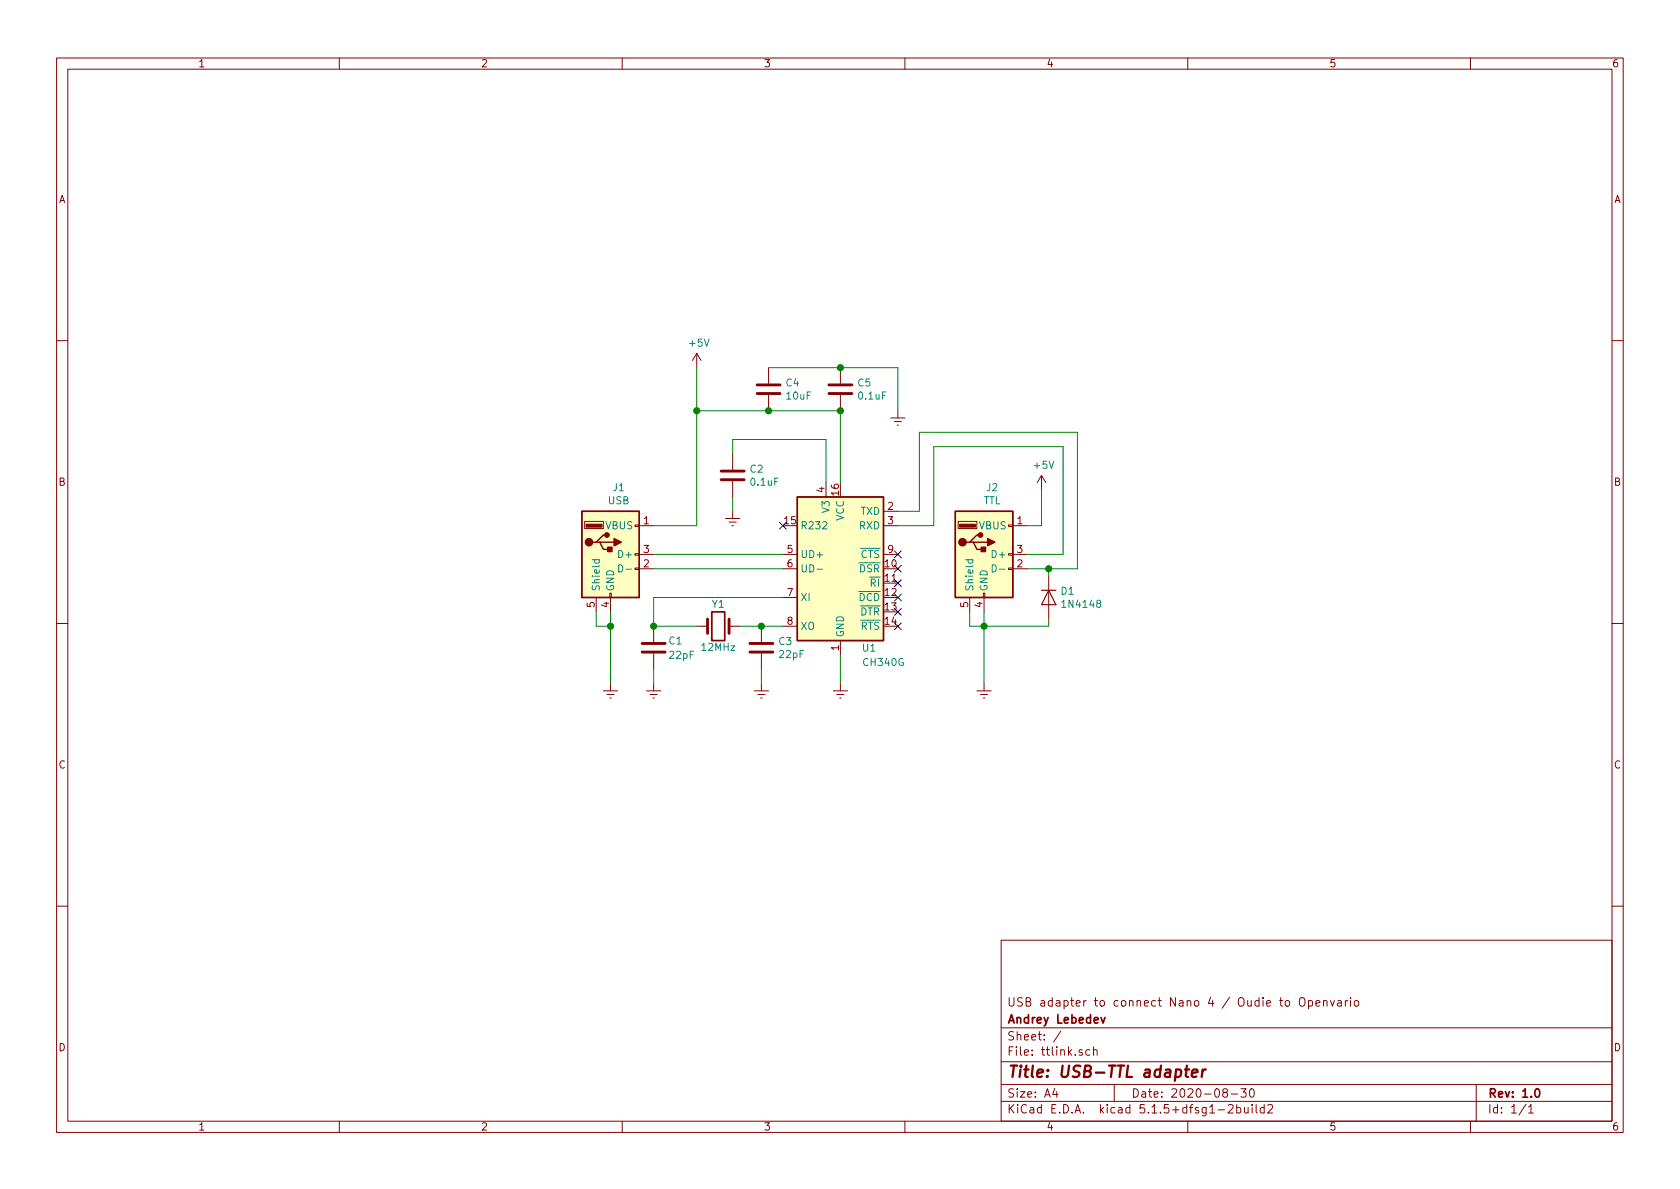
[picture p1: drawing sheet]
EESchema Schematic File Version 4
EELAYER 30 0
EELAYER END
$Descr A4 11693 8268
encoding utf-8
Sheet 1 1
Title "USB-TTL adapter"
Date "2020-08-30"
Rev "1.0"
Comp "Andrey Lebedev"
Comment1 "USB adapter to connect Nano 4 / Oudie to Openvario"
Comment2 ""
Comment3 ""
Comment4 ""
$EndDescr
$Comp
L Interface_USB:CH340G U1
U 1 1
P 5850 3950
F 0 "U1" H 6050 3400 50  0000 C CNN
F 1 "CH340G" H 6150 3300 50  0000 C CNN
F 2 "Package_SO:SOIC-16_3.9x9.9mm_P1.27mm" H 5900 3400 50  0001 L CNN
F 3 "http://www.datasheet5.com/pdf-local-2195953" H 5500 4750 50  0001 C CNN
	1    5850 3950
	1    0    0    -1  
$EndComp
$Comp
L Device:Crystal Y1
U 1 1
P 5000 4350
F 0 "Y1" H 5000 4200 50  0000 C CNN
F 1 "12MHz" H 5000 4500 50  0000 C CNN
F 2 "Crystal:Crystal_HC49-4H_Vertical" H 5000 4350 50  0001 C CNN
F 3 "~" H 5000 4350 50  0001 C CNN
	1    5000 4350
	-1   0    0    1   
$EndComp
$Comp
L Connector:USB_A J2
U 1 1
P 6850 3850
F 0 "J2" H 6907 4317 50  0000 C CNN
F 1 "TTL" H 6907 4226 50  0000 C CNN
F 2 "Connector_USB:USB_A_Stewart_SS-52100-001_Horizontal" H 7000 3800 50  0001 C CNN
F 3 " ~" H 7000 3800 50  0001 C CNN
	1    6850 3850
	1    0    0    -1  
$EndComp
$Comp
L Connector:USB_A J1
U 1 1
P 4250 3850
F 0 "J1" H 4307 4317 50  0000 C CNN
F 1 "USB" H 4307 4226 50  0000 C CNN
F 2 "ttlink:USB2_A_Plug_Horizontal" H 4400 3800 50  0001 C CNN
F 3 " ~" H 4400 3800 50  0001 C CNN
	1    4250 3850
	1    0    0    -1  
$EndComp
$Comp
L Device:C C1
U 1 1
P 4550 4500
F 0 "C1" H 4650 4550 50  0000 L CNN
F 1 "22pF" H 4650 4450 50  0000 L CNN
F 2 "Capacitor_SMD:C_0603_1608Metric_Pad1.05x0.95mm_HandSolder" H 4588 4350 50  0001 C CNN
F 3 "~" H 4550 4500 50  0001 C CNN
	1    4550 4500
	1    0    0    -1  
$EndComp
$Comp
L Device:C C3
U 1 1
P 5300 4500
F 0 "C3" H 5415 4546 50  0000 L CNN
F 1 "22pF" H 5415 4455 50  0000 L CNN
F 2 "Capacitor_SMD:C_0603_1608Metric_Pad1.05x0.95mm_HandSolder" H 5338 4350 50  0001 C CNN
F 3 "~" H 5300 4500 50  0001 C CNN
	1    5300 4500
	1    0    0    -1  
$EndComp
$Comp
L Device:C C2
U 1 1
P 5100 3300
F 0 "C2" H 5215 3346 50  0000 L CNN
F 1 "0.1uF" H 5215 3255 50  0000 L CNN
F 2 "Capacitor_SMD:C_0805_2012Metric_Pad1.15x1.40mm_HandSolder" H 5138 3150 50  0001 C CNN
F 3 "~" H 5100 3300 50  0001 C CNN
	1    5100 3300
	1    0    0    -1  
$EndComp
$Comp
L Device:C C4
U 1 1
P 5350 2700
F 0 "C4" H 5465 2746 50  0000 L CNN
F 1 "10uF" H 5465 2655 50  0000 L CNN
F 2 "Capacitor_SMD:C_1206_3216Metric_Pad1.42x1.75mm_HandSolder" H 5388 2550 50  0001 C CNN
F 3 "~" H 5350 2700 50  0001 C CNN
	1    5350 2700
	1    0    0    -1  
$EndComp
Wire Wire Line
	4550 3850 5450 3850
Wire Wire Line
	4550 3950 5450 3950
Wire Wire Line
	6250 3550 6400 3550
Wire Wire Line
	6400 3550 6400 3000
Wire Wire Line
	6400 3000 7500 3000
Wire Wire Line
	7500 3000 7500 3950
Wire Wire Line
	7500 3950 7300 3950
Wire Wire Line
	7150 3850 7400 3850
Wire Wire Line
	7400 3850 7400 3100
Wire Wire Line
	7400 3100 6500 3100
Wire Wire Line
	6500 3100 6500 3650
Wire Wire Line
	6500 3650 6250 3650
$Comp
L Device:C C5
U 1 1
P 5850 2700
F 0 "C5" H 5965 2746 50  0000 L CNN
F 1 "0.1uF" H 5965 2655 50  0000 L CNN
F 2 "Capacitor_SMD:C_0805_2012Metric_Pad1.15x1.40mm_HandSolder" H 5888 2550 50  0001 C CNN
F 3 "~" H 5850 2700 50  0001 C CNN
	1    5850 2700
	1    0    0    -1  
$EndComp
Wire Wire Line
	5100 3450 5100 3550
Wire Wire Line
	5750 3350 5750 3050
Wire Wire Line
	5750 3050 5100 3050
Wire Wire Line
	5100 3050 5100 3150
Wire Wire Line
	4550 3650 4850 3650
Wire Wire Line
	4850 3650 4850 2850
Wire Wire Line
	4850 2850 5350 2850
Wire Wire Line
	5850 2850 5850 3350
Connection ~ 5350 2850
Wire Wire Line
	5350 2850 5850 2850
Connection ~ 5850 2850
$Comp
L power:Earth #PWR07
U 1 1
P 6250 2850
F 0 "#PWR07" H 6250 2600 50  0001 C CNN
F 1 "Earth" H 6250 2700 50  0001 C CNN
F 2 "" H 6250 2850 50  0001 C CNN
F 3 "~" H 6250 2850 50  0001 C CNN
	1    6250 2850
	1    0    0    -1  
$EndComp
Wire Wire Line
	5350 2550 5850 2550
Wire Wire Line
	6250 2550 6250 2850
Connection ~ 5850 2550
Wire Wire Line
	5850 2550 6250 2550
Wire Wire Line
	5450 4350 5300 4350
Wire Wire Line
	4850 4350 4550 4350
Wire Wire Line
	4550 4350 4550 4150
Wire Wire Line
	4550 4150 5450 4150
Connection ~ 4550 4350
Connection ~ 5300 4350
Wire Wire Line
	5300 4350 5150 4350
$Comp
L power:Earth #PWR05
U 1 1
P 5300 4750
F 0 "#PWR05" H 5300 4500 50  0001 C CNN
F 1 "Earth" H 5300 4600 50  0001 C CNN
F 2 "" H 5300 4750 50  0001 C CNN
F 3 "~" H 5300 4750 50  0001 C CNN
	1    5300 4750
	1    0    0    -1  
$EndComp
$Comp
L power:Earth #PWR02
U 1 1
P 4550 4750
F 0 "#PWR02" H 4550 4500 50  0001 C CNN
F 1 "Earth" H 4550 4600 50  0001 C CNN
F 2 "" H 4550 4750 50  0001 C CNN
F 3 "~" H 4550 4750 50  0001 C CNN
	1    4550 4750
	1    0    0    -1  
$EndComp
Wire Wire Line
	4550 4650 4550 4750
Wire Wire Line
	5300 4650 5300 4750
$Comp
L power:Earth #PWR06
U 1 1
P 5850 4750
F 0 "#PWR06" H 5850 4500 50  0001 C CNN
F 1 "Earth" H 5850 4600 50  0001 C CNN
F 2 "" H 5850 4750 50  0001 C CNN
F 3 "~" H 5850 4750 50  0001 C CNN
	1    5850 4750
	1    0    0    -1  
$EndComp
Wire Wire Line
	5850 4550 5850 4750
$Comp
L power:Earth #PWR01
U 1 1
P 4250 4750
F 0 "#PWR01" H 4250 4500 50  0001 C CNN
F 1 "Earth" H 4250 4600 50  0001 C CNN
F 2 "" H 4250 4750 50  0001 C CNN
F 3 "~" H 4250 4750 50  0001 C CNN
	1    4250 4750
	1    0    0    -1  
$EndComp
$Comp
L power:Earth #PWR08
U 1 1
P 6850 4750
F 0 "#PWR08" H 6850 4500 50  0001 C CNN
F 1 "Earth" H 6850 4600 50  0001 C CNN
F 2 "" H 6850 4750 50  0001 C CNN
F 3 "~" H 6850 4750 50  0001 C CNN
	1    6850 4750
	1    0    0    -1  
$EndComp
Wire Wire Line
	4250 4250 4250 4350
Wire Wire Line
	4150 4250 4150 4350
Wire Wire Line
	4150 4350 4250 4350
Connection ~ 4250 4350
Wire Wire Line
	4250 4350 4250 4750
Wire Wire Line
	6850 4250 6850 4350
Wire Wire Line
	6750 4250 6750 4350
Wire Wire Line
	6750 4350 6850 4350
Connection ~ 6850 4350
Wire Wire Line
	6850 4350 6850 4750
NoConn ~ 5450 3650
NoConn ~ 6250 3850
NoConn ~ 6250 3950
NoConn ~ 6250 4050
NoConn ~ 6250 4150
NoConn ~ 6250 4250
NoConn ~ 6250 4350
$Comp
L power:+5V #PWR09
U 1 1
P 7250 3400
F 0 "#PWR09" H 7250 3250 50  0001 C CNN
F 1 "+5V" H 7265 3573 50  0000 C CNN
F 2 "" H 7250 3400 50  0001 C CNN
F 3 "" H 7250 3400 50  0001 C CNN
	1    7250 3400
	1    0    0    -1  
$EndComp
Wire Wire Line
	7150 3650 7250 3650
Wire Wire Line
	7250 3650 7250 3400
$Comp
L power:+5V #PWR03
U 1 1
P 4850 2550
F 0 "#PWR03" H 4850 2400 50  0001 C CNN
F 1 "+5V" H 4865 2723 50  0000 C CNN
F 2 "" H 4850 2550 50  0001 C CNN
F 3 "" H 4850 2550 50  0001 C CNN
	1    4850 2550
	1    0    0    -1  
$EndComp
Connection ~ 4850 2850
Wire Wire Line
	6850 4350 7300 4350
Wire Wire Line
	7300 4350 7300 4300
Wire Wire Line
	7300 4000 7300 3950
Connection ~ 7300 3950
Wire Wire Line
	7300 3950 7150 3950
$Comp
L power:Earth #PWR04
U 1 1
P 5100 3550
F 0 "#PWR04" H 5100 3300 50  0001 C CNN
F 1 "Earth" H 5100 3400 50  0001 C CNN
F 2 "" H 5100 3550 50  0001 C CNN
F 3 "~" H 5100 3550 50  0001 C CNN
	1    5100 3550
	1    0    0    -1  
$EndComp
$Comp
L Device:D D1
U 1 1
P 7300 4150
F 0 "D1" V 7254 4229 50  0000 L CNN
F 1 "1N4148" V 7345 4229 50  0000 L CNN
F 2 "Diode_SMD:D_1206_3216Metric_Pad1.42x1.75mm_HandSolder" H 7300 4150 50  0001 C CNN
F 3 "~" H 7300 4150 50  0001 C CNN
	1    7300 4150
	0    1    1    0   
$EndComp
Wire Wire Line
	4850 2850 4850 2550
$EndSCHEMATC
